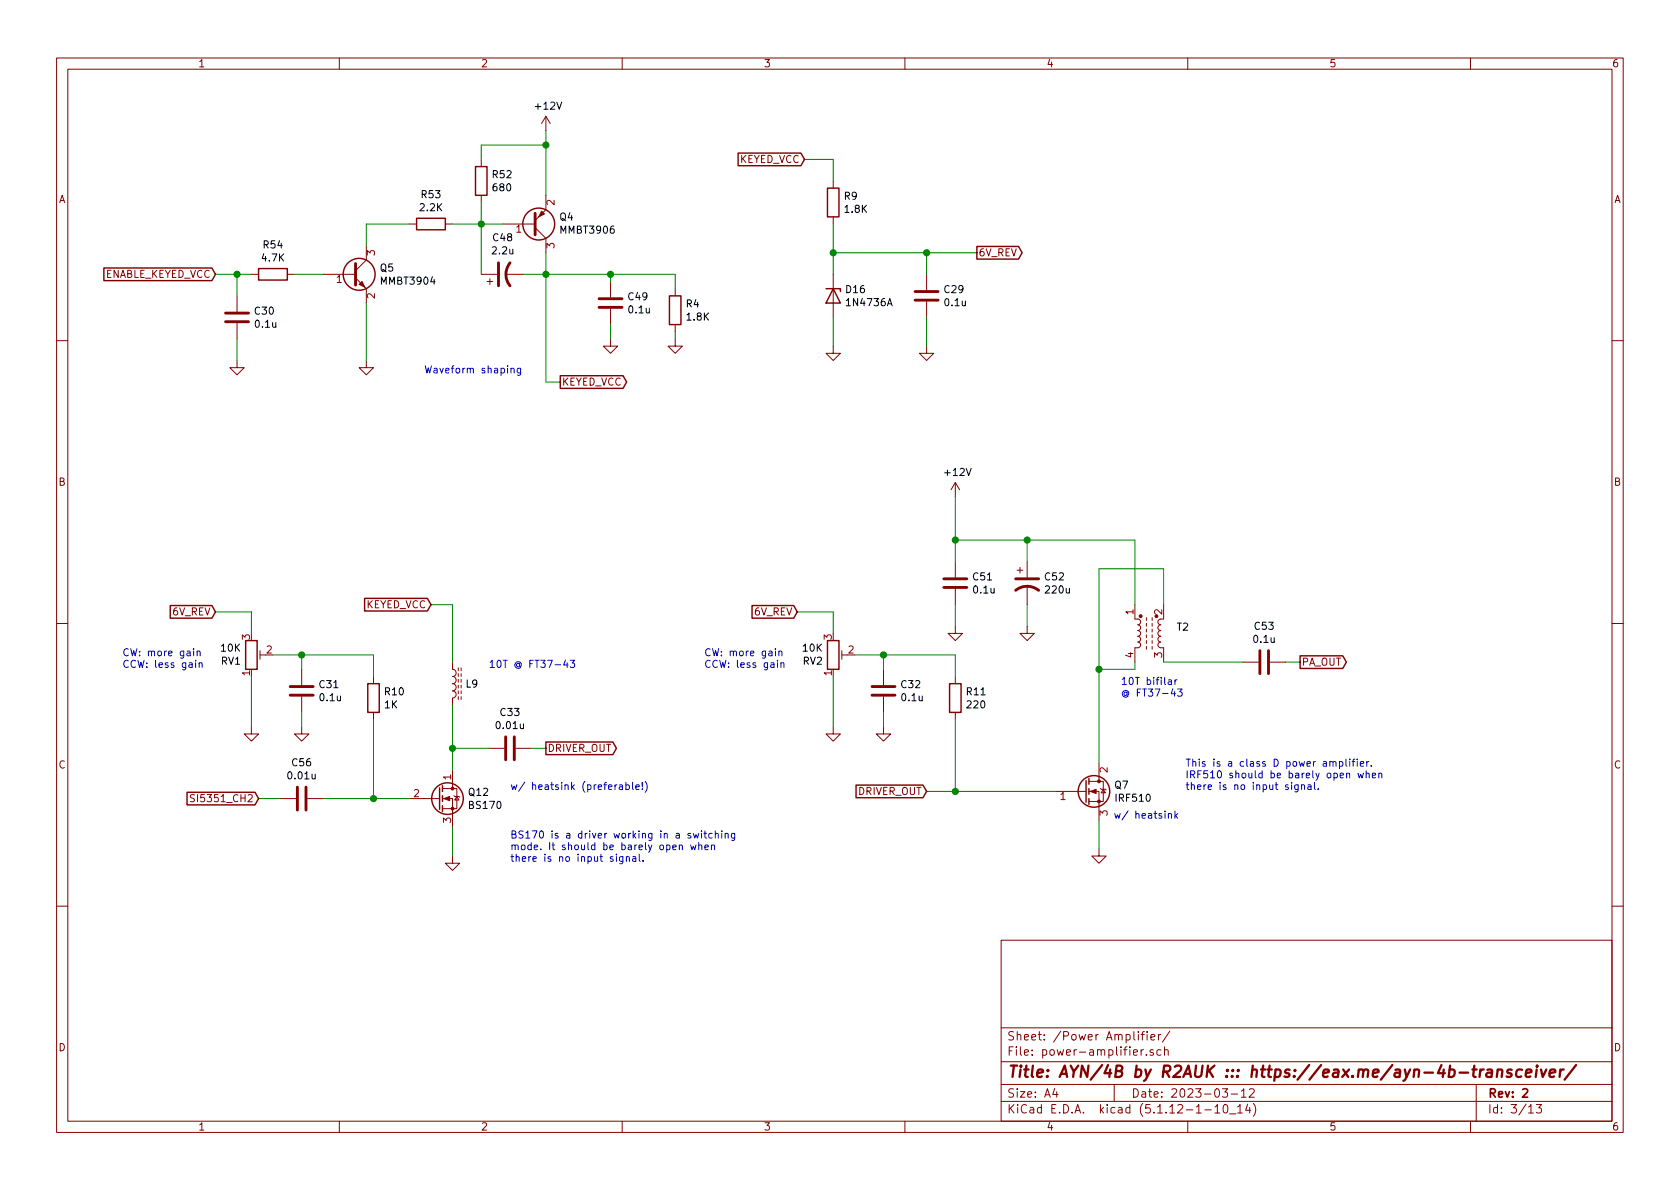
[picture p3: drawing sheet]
EESchema Schematic File Version 4
EELAYER 30 0
EELAYER END
$Descr A4 11693 8268
encoding utf-8
Sheet 3 13
Title "AYN/4B by R2AUK ::: https://eax.me/ayn-4b-transceiver/"
Date "2023-03-12"
Rev "2"
Comp ""
Comment1 ""
Comment2 ""
Comment3 ""
Comment4 ""
$EndDescr
Text GLabel 1800 5550 0    50   Input ~ 0
SI5351_CH2
Text GLabel 9050 4600 2    50   Output ~ 0
PA_OUT
$Comp
L Device:C C?
U 1 1
P 8800 4600
AR Path="/638B3032/637669BE" Ref="C?"  Part="1" 
AR Path="/63A3545E/637669BE" Ref="C?"  Part="1" 
AR Path="/63701EE5/637669BE" Ref="C53"  Part="1" 
F 0 "C53" V 8548 4600 50  0000 C CNN
F 1 "0.1u" V 8639 4600 50  0000 C CNN
F 2 "Capacitor_SMD:C_0805_2012Metric_Pad1.15x1.40mm_HandSolder" H 8838 4450 50  0001 C CNN
F 3 "~" H 8800 4600 50  0001 C CNN
	1    8800 4600
	0    1    1    0   
$EndComp
Wire Wire Line
	9050 4600 8950 4600
$Comp
L Transistor_BJT:MMBT3906 Q4
U 1 1
P 3700 1550
F 0 "Q4" H 3891 1504 50  0000 L CNN
F 1 "MMBT3906" H 3891 1595 50  0000 L CNN
F 2 "Package_TO_SOT_SMD:SOT-23" H 3900 1475 50  0001 L CIN
F 3 "https://www.fairchildsemi.com/datasheets/2N/2N3906.pdf" H 3700 1550 50  0001 L CNN
	1    3700 1550
	1    0    0    1   
$EndComp
$Comp
L Device:C C49
U 1 1
P 4250 2100
F 0 "C49" H 4365 2146 50  0000 L CNN
F 1 "0.1u" H 4365 2055 50  0000 L CNN
F 2 "Capacitor_SMD:C_0805_2012Metric_Pad1.15x1.40mm_HandSolder" H 4288 1950 50  0001 C CNN
F 3 "~" H 4250 2100 50  0001 C CNN
	1    4250 2100
	1    0    0    -1  
$EndComp
$Comp
L power:GND #PWR089
U 1 1
P 4250 2350
F 0 "#PWR089" H 4250 2100 50  0001 C CNN
F 1 "GND" H 4255 2177 50  0001 C CNN
F 2 "" H 4250 2350 50  0001 C CNN
F 3 "" H 4250 2350 50  0001 C CNN
	1    4250 2350
	1    0    0    -1  
$EndComp
Wire Wire Line
	4250 1950 4250 1900
Wire Wire Line
	4250 1900 3800 1900
Wire Wire Line
	4250 2350 4250 2250
Wire Wire Line
	3800 1350 3800 1000
Wire Wire Line
	3800 1000 3350 1000
Wire Wire Line
	3350 1000 3350 1100
Connection ~ 3800 1000
Wire Wire Line
	3800 1000 3800 900 
Wire Wire Line
	3500 1550 3350 1550
Wire Wire Line
	3350 1550 3350 1400
$Comp
L Device:CP1 C48
U 1 1
P 3500 1900
F 0 "C48" V 3752 1900 50  0000 C CNN
F 1 "2.2u" V 3661 1900 50  0000 C CNN
F 2 "Capacitor_SMD:CP_Elec_4x5.4" H 3500 1900 50  0001 C CNN
F 3 "~" H 3500 1900 50  0001 C CNN
	1    3500 1900
	0    -1   -1   0   
$EndComp
Wire Wire Line
	3350 1900 3350 1550
Connection ~ 3350 1550
Connection ~ 3800 1900
Wire Wire Line
	3800 1750 3800 1900
Wire Wire Line
	3800 1900 3650 1900
$Comp
L Device:R R53
U 1 1
P 3000 1550
F 0 "R53" V 2793 1550 50  0000 C CNN
F 1 "2.2K" V 2884 1550 50  0000 C CNN
F 2 "Resistor_SMD:R_0805_2012Metric_Pad1.15x1.40mm_HandSolder" V 2930 1550 50  0001 C CNN
F 3 "~" H 3000 1550 50  0001 C CNN
	1    3000 1550
	0    1    1    0   
$EndComp
$Comp
L Device:R R?
U 1 1
P 3350 1250
AR Path="/6376AB9B/637706ED" Ref="R?"  Part="1" 
AR Path="/638B3032/637706ED" Ref="R?"  Part="1" 
AR Path="/63A3545E/637706ED" Ref="R?"  Part="1" 
AR Path="/63701EE5/637706ED" Ref="R52"  Part="1" 
F 0 "R52" H 3420 1296 50  0000 L CNN
F 1 "680" H 3420 1205 50  0000 L CNN
F 2 "Resistor_SMD:R_0805_2012Metric_Pad1.15x1.40mm_HandSolder" V 3280 1250 50  0001 C CNN
F 3 "~" H 3350 1250 50  0001 C CNN
	1    3350 1250
	1    0    0    -1  
$EndComp
$Comp
L Device:R R54
U 1 1
P 1900 1900
F 0 "R54" V 1693 1900 50  0000 C CNN
F 1 "4.7K" V 1784 1900 50  0000 C CNN
F 2 "Resistor_SMD:R_0805_2012Metric_Pad1.15x1.40mm_HandSolder" V 1830 1900 50  0001 C CNN
F 3 "~" H 1900 1900 50  0001 C CNN
	1    1900 1900
	0    1    1    0   
$EndComp
$Comp
L power:GND #PWR088
U 1 1
P 2550 2500
F 0 "#PWR088" H 2550 2250 50  0001 C CNN
F 1 "GND" H 2555 2327 50  0001 C CNN
F 2 "" H 2550 2500 50  0001 C CNN
F 3 "" H 2550 2500 50  0001 C CNN
	1    2550 2500
	1    0    0    -1  
$EndComp
Wire Wire Line
	2550 1700 2550 1550
Wire Wire Line
	2550 1550 2850 1550
Wire Wire Line
	3150 1550 3350 1550
Wire Wire Line
	2250 1900 2050 1900
Text GLabel 1500 1900 0    50   Input ~ 0
ENABLE_KEYED_VCC
Wire Wire Line
	1500 1900 1650 1900
Text Notes 7800 4850 0    50   ~ 0
10T bifilar\n@ FT37-43
Wire Wire Line
	6650 3750 6650 3450
$Comp
L power:+12V #PWR087
U 1 1
P 3800 900
F 0 "#PWR087" H 3800 750 50  0001 C CNN
F 1 "+12V" H 3815 1073 50  0000 C CNN
F 2 "" H 3800 900 50  0001 C CNN
F 3 "" H 3800 900 50  0001 C CNN
	1    3800 900 
	1    0    0    -1  
$EndComp
$Comp
L power:+12V #PWR090
U 1 1
P 6650 3450
F 0 "#PWR090" H 6650 3300 50  0001 C CNN
F 1 "+12V" H 6665 3623 50  0000 C CNN
F 2 "" H 6650 3450 50  0001 C CNN
F 3 "" H 6650 3450 50  0001 C CNN
	1    6650 3450
	1    0    0    -1  
$EndComp
$Comp
L Device:C C51
U 1 1
P 6650 4050
F 0 "C51" H 6765 4096 50  0000 L CNN
F 1 "0.1u" H 6765 4005 50  0000 L CNN
F 2 "Capacitor_SMD:C_0805_2012Metric_Pad1.15x1.40mm_HandSolder" H 6688 3900 50  0001 C CNN
F 3 "~" H 6650 4050 50  0001 C CNN
	1    6650 4050
	1    0    0    -1  
$EndComp
$Comp
L power:GND #PWR092
U 1 1
P 6650 4350
F 0 "#PWR092" H 6650 4100 50  0001 C CNN
F 1 "GND" H 6655 4177 50  0001 C CNN
F 2 "" H 6650 4350 50  0001 C CNN
F 3 "" H 6650 4350 50  0001 C CNN
	1    6650 4350
	1    0    0    -1  
$EndComp
$Comp
L power:GND #PWR095
U 1 1
P 7650 5900
F 0 "#PWR095" H 7650 5650 50  0001 C CNN
F 1 "GND" H 7655 5727 50  0001 C CNN
F 2 "" H 7650 5900 50  0001 C CNN
F 3 "" H 7650 5900 50  0001 C CNN
	1    7650 5900
	1    0    0    -1  
$EndComp
Wire Wire Line
	7650 5900 7650 5700
Wire Wire Line
	6650 4350 6650 4200
Wire Wire Line
	6650 3900 6650 3750
Connection ~ 6650 3750
$Comp
L Device:CP1 C52
U 1 1
P 7150 4050
F 0 "C52" H 7265 4096 50  0000 L CNN
F 1 "220u" H 7265 4005 50  0000 L CNN
F 2 "Capacitor_SMD:CP_Elec_8x10.5" H 7150 4050 50  0001 C CNN
F 3 "~" H 7150 4050 50  0001 C CNN
	1    7150 4050
	1    0    0    -1  
$EndComp
$Comp
L power:GND #PWR093
U 1 1
P 7150 4350
F 0 "#PWR093" H 7150 4100 50  0001 C CNN
F 1 "GND" H 7155 4177 50  0001 C CNN
F 2 "" H 7150 4350 50  0001 C CNN
F 3 "" H 7150 4350 50  0001 C CNN
	1    7150 4350
	1    0    0    -1  
$EndComp
Wire Wire Line
	7150 4350 7150 4200
Wire Wire Line
	7150 3900 7150 3750
Wire Wire Line
	7150 3750 6650 3750
$Comp
L Transistor_BJT:MMBT3904 Q5
U 1 1
P 2450 1900
F 0 "Q5" H 2641 1946 50  0000 L CNN
F 1 "MMBT3904" H 2641 1855 50  0000 L CNN
F 2 "Package_TO_SOT_SMD:SOT-23" H 2650 1825 50  0001 L CIN
F 3 "https://www.fairchildsemi.com/datasheets/2N/2N3904.pdf" H 2450 1900 50  0001 L CNN
	1    2450 1900
	1    0    0    -1  
$EndComp
$Comp
L Device:C C?
U 1 1
P 2100 5550
AR Path="/638B3032/636F7290" Ref="C?"  Part="1" 
AR Path="/63A3545E/636F7290" Ref="C?"  Part="1" 
AR Path="/63701EE5/636F7290" Ref="C56"  Part="1" 
F 0 "C56" V 1848 5550 50  0000 C CNN
F 1 "0.01u" V 1939 5550 50  0000 C CNN
F 2 "Capacitor_SMD:C_0805_2012Metric_Pad1.15x1.40mm_HandSolder" H 2138 5400 50  0001 C CNN
F 3 "~" H 2100 5550 50  0001 C CNN
	1    2100 5550
	0    1    1    0   
$EndComp
Wire Wire Line
	1800 5550 1950 5550
$Comp
L Device:L_Core_Ferrite_Coupled_1423 T?
U 1 1
P 8000 4400
AR Path="/639CF160/63D624D2" Ref="T?"  Part="1" 
AR Path="/63701EE5/63D624D2" Ref="T2"  Part="1" 
F 0 "T2" V 7954 4212 50  0000 R CNN
F 1 "FT37-43" V 8045 4212 50  0001 R CNN
F 2 "Package_DIP:DIP-4_W7.62mm" H 8000 4400 50  0001 C CNN
F 3 "~" H 8000 4400 50  0001 C CNN
	1    8000 4400
	0    -1   1    0   
$EndComp
Wire Wire Line
	8100 4600 8650 4600
Text Notes 2950 2600 0    50   ~ 0
Waveform shaping
$Comp
L Device:R R?
U 1 1
P 4700 2150
AR Path="/6376AB9B/63D0CFC4" Ref="R?"  Part="1" 
AR Path="/638B3032/63D0CFC4" Ref="R?"  Part="1" 
AR Path="/63A3545E/63D0CFC4" Ref="R?"  Part="1" 
AR Path="/63701EE5/63D0CFC4" Ref="R4"  Part="1" 
F 0 "R4" H 4770 2196 50  0000 L CNN
F 1 "1.8K" H 4770 2105 50  0000 L CNN
F 2 "Resistor_SMD:R_0805_2012Metric_Pad1.15x1.40mm_HandSolder" V 4630 2150 50  0001 C CNN
F 3 "~" H 4700 2150 50  0001 C CNN
	1    4700 2150
	1    0    0    -1  
$EndComp
$Comp
L power:GND #PWR0165
U 1 1
P 4700 2350
F 0 "#PWR0165" H 4700 2100 50  0001 C CNN
F 1 "GND" H 4705 2177 50  0001 C CNN
F 2 "" H 4700 2350 50  0001 C CNN
F 3 "" H 4700 2350 50  0001 C CNN
	1    4700 2350
	1    0    0    -1  
$EndComp
Wire Wire Line
	4700 2350 4700 2300
Wire Wire Line
	4700 2000 4700 1900
Wire Wire Line
	4700 1900 4250 1900
Connection ~ 4250 1900
$Comp
L Device:C C30
U 1 1
P 1650 2200
F 0 "C30" H 1765 2246 50  0000 L CNN
F 1 "0.1u" H 1765 2155 50  0000 L CNN
F 2 "Capacitor_SMD:C_0805_2012Metric_Pad1.15x1.40mm_HandSolder" H 1688 2050 50  0001 C CNN
F 3 "~" H 1650 2200 50  0001 C CNN
	1    1650 2200
	1    0    0    -1  
$EndComp
$Comp
L power:GND #PWR030
U 1 1
P 1650 2500
F 0 "#PWR030" H 1650 2250 50  0001 C CNN
F 1 "GND" H 1655 2327 50  0001 C CNN
F 2 "" H 1650 2500 50  0001 C CNN
F 3 "" H 1650 2500 50  0001 C CNN
	1    1650 2500
	1    0    0    -1  
$EndComp
Wire Wire Line
	1650 2500 1650 2350
Wire Wire Line
	1650 2050 1650 1900
Connection ~ 1650 1900
Wire Wire Line
	1650 1900 1750 1900
Wire Wire Line
	2550 2100 2550 2500
Text GLabel 3900 2650 2    50   Output ~ 0
KEYED_VCC
Wire Wire Line
	3900 2650 3800 2650
Wire Wire Line
	3800 1900 3800 2650
$Comp
L Diode:1N47xxA D16
U 1 1
P 5800 2050
F 0 "D16" V 5754 2130 50  0000 L CNN
F 1 "1N4736A" V 5845 2130 50  0000 L CNN
F 2 "Diode_THT:D_DO-41_SOD81_P2.54mm_Vertical_AnodeUp" H 5800 1875 50  0001 C CNN
F 3 "" H 5800 2050 50  0001 C CNN
	1    5800 2050
	0    1    1    0   
$EndComp
$Comp
L Device:C C29
U 1 1
P 6450 2050
F 0 "C29" H 6565 2096 50  0000 L CNN
F 1 "0.1u" H 6565 2005 50  0000 L CNN
F 2 "Capacitor_SMD:C_0805_2012Metric_Pad1.15x1.40mm_HandSolder" H 6488 1900 50  0001 C CNN
F 3 "~" H 6450 2050 50  0001 C CNN
	1    6450 2050
	1    0    0    -1  
$EndComp
$Comp
L power:GND #PWR028
U 1 1
P 5800 2400
F 0 "#PWR028" H 5800 2150 50  0001 C CNN
F 1 "GND" H 5805 2227 50  0001 C CNN
F 2 "" H 5800 2400 50  0001 C CNN
F 3 "" H 5800 2400 50  0001 C CNN
	1    5800 2400
	1    0    0    -1  
$EndComp
$Comp
L power:GND #PWR029
U 1 1
P 6450 2400
F 0 "#PWR029" H 6450 2150 50  0001 C CNN
F 1 "GND" H 6455 2227 50  0001 C CNN
F 2 "" H 6450 2400 50  0001 C CNN
F 3 "" H 6450 2400 50  0001 C CNN
	1    6450 2400
	1    0    0    -1  
$EndComp
$Comp
L Device:R R?
U 1 1
P 5800 1400
AR Path="/6376AB9B/63F9C9DC" Ref="R?"  Part="1" 
AR Path="/638B3032/63F9C9DC" Ref="R?"  Part="1" 
AR Path="/63A3545E/63F9C9DC" Ref="R?"  Part="1" 
AR Path="/63701EE5/63F9C9DC" Ref="R9"  Part="1" 
F 0 "R9" H 5870 1446 50  0000 L CNN
F 1 "1.8K" H 5870 1355 50  0000 L CNN
F 2 "Resistor_SMD:R_0805_2012Metric_Pad1.15x1.40mm_HandSolder" V 5730 1400 50  0001 C CNN
F 3 "~" H 5800 1400 50  0001 C CNN
	1    5800 1400
	1    0    0    -1  
$EndComp
Text GLabel 5600 1100 0    50   Input ~ 0
KEYED_VCC
Text GLabel 6800 1750 2    50   Output ~ 0
6V_REV
Wire Wire Line
	6800 1750 6450 1750
Wire Wire Line
	5800 1750 5800 1900
Wire Wire Line
	5800 2200 5800 2400
Wire Wire Line
	5800 1750 5800 1550
Connection ~ 5800 1750
Wire Wire Line
	5600 1100 5800 1100
Wire Wire Line
	5800 1100 5800 1250
Wire Wire Line
	6450 1750 6450 1900
Connection ~ 6450 1750
Wire Wire Line
	6450 1750 5800 1750
Wire Wire Line
	6450 2200 6450 2400
Text GLabel 1500 4250 0    50   Input ~ 0
6V_REV
$Comp
L Device:R_POT_TRIM RV?
U 1 1
P 1750 4550
AR Path="/6376AB9B/63FA511A" Ref="RV?"  Part="1" 
AR Path="/63A3545E/63FA511A" Ref="RV?"  Part="1" 
AR Path="/63701EE5/63FA511A" Ref="RV1"  Part="1" 
F 0 "RV1" H 1681 4596 50  0000 R CNN
F 1 "10K" H 1681 4505 50  0000 R CNN
F 2 "Potentiometer_THT:Potentiometer_Bourns_3296W_Vertical" H 1750 4550 50  0001 C CNN
F 3 "~" H 1750 4550 50  0001 C CNN
	1    1750 4550
	1    0    0    1   
$EndComp
$Comp
L Device:C C31
U 1 1
P 2100 4800
F 0 "C31" H 2215 4846 50  0000 L CNN
F 1 "0.1u" H 2215 4755 50  0000 L CNN
F 2 "Capacitor_SMD:C_0805_2012Metric_Pad1.15x1.40mm_HandSolder" H 2138 4650 50  0001 C CNN
F 3 "~" H 2100 4800 50  0001 C CNN
	1    2100 4800
	1    0    0    -1  
$EndComp
$Comp
L power:GND #PWR032
U 1 1
P 2100 5050
F 0 "#PWR032" H 2100 4800 50  0001 C CNN
F 1 "GND" H 2105 4877 50  0001 C CNN
F 2 "" H 2100 5050 50  0001 C CNN
F 3 "" H 2100 5050 50  0001 C CNN
	1    2100 5050
	1    0    0    -1  
$EndComp
$Comp
L power:GND #PWR031
U 1 1
P 1750 5050
F 0 "#PWR031" H 1750 4800 50  0001 C CNN
F 1 "GND" H 1755 4877 50  0001 C CNN
F 2 "" H 1750 5050 50  0001 C CNN
F 3 "" H 1750 5050 50  0001 C CNN
	1    1750 5050
	1    0    0    -1  
$EndComp
Wire Wire Line
	1750 4400 1750 4250
Wire Wire Line
	1750 4250 1500 4250
Wire Wire Line
	1750 4700 1750 5050
Wire Wire Line
	2100 5050 2100 4950
Wire Wire Line
	2100 4650 2100 4550
Wire Wire Line
	2100 4550 1900 4550
$Comp
L Device:R R?
U 1 1
P 2600 4850
AR Path="/6376AB9B/63FAB84D" Ref="R?"  Part="1" 
AR Path="/638B3032/63FAB84D" Ref="R?"  Part="1" 
AR Path="/63A3545E/63FAB84D" Ref="R?"  Part="1" 
AR Path="/63701EE5/63FAB84D" Ref="R10"  Part="1" 
F 0 "R10" H 2670 4896 50  0000 L CNN
F 1 "1K" H 2670 4805 50  0000 L CNN
F 2 "Resistor_SMD:R_0805_2012Metric_Pad1.15x1.40mm_HandSolder" V 2530 4850 50  0001 C CNN
F 3 "~" H 2600 4850 50  0001 C CNN
	1    2600 4850
	1    0    0    -1  
$EndComp
Wire Wire Line
	2250 5550 2600 5550
Wire Wire Line
	2600 5550 2600 5000
Wire Wire Line
	2600 4700 2600 4550
Wire Wire Line
	2600 4550 2100 4550
Connection ~ 2100 4550
$Comp
L Transistor_FET:BS170 Q12
U 1 1
P 3050 5550
F 0 "Q12" H 3254 5596 50  0000 L CNN
F 1 "BS170" H 3254 5505 50  0000 L CNN
F 2 "Package_TO_SOT_THT:TO-92_HandSolder" H 3250 5475 50  0001 L CIN
F 3 "http://www.fairchildsemi.com/ds/BS/BS170.pdf" H 3050 5550 50  0001 L CNN
	1    3050 5550
	1    0    0    -1  
$EndComp
$Comp
L Device:C C?
U 1 1
P 3550 5200
AR Path="/638B3032/63FB2508" Ref="C?"  Part="1" 
AR Path="/63A3545E/63FB2508" Ref="C?"  Part="1" 
AR Path="/63701EE5/63FB2508" Ref="C33"  Part="1" 
F 0 "C33" V 3298 5200 50  0000 C CNN
F 1 "0.01u" V 3389 5200 50  0000 C CNN
F 2 "Capacitor_SMD:C_0805_2012Metric_Pad1.15x1.40mm_HandSolder" H 3588 5050 50  0001 C CNN
F 3 "~" H 3550 5200 50  0001 C CNN
	1    3550 5200
	0    1    1    0   
$EndComp
$Comp
L power:GND #PWR035
U 1 1
P 3150 5950
F 0 "#PWR035" H 3150 5700 50  0001 C CNN
F 1 "GND" H 3155 5777 50  0001 C CNN
F 2 "" H 3150 5950 50  0001 C CNN
F 3 "" H 3150 5950 50  0001 C CNN
	1    3150 5950
	1    0    0    -1  
$EndComp
Wire Wire Line
	2600 5550 2850 5550
Connection ~ 2600 5550
Wire Wire Line
	3150 5950 3150 5750
Wire Wire Line
	3150 5350 3150 5200
Wire Wire Line
	3150 5200 3400 5200
Text GLabel 3800 5200 2    50   Output ~ 0
DRIVER_OUT
Wire Wire Line
	3800 5200 3700 5200
$Comp
L Device:L_Core_Ferrite L?
U 1 1
P 3150 4750
AR Path="/63DD0977/63FBE202" Ref="L?"  Part="1" 
AR Path="/63701EE5/63FBE202" Ref="L9"  Part="1" 
F 0 "L9" H 3238 4750 50  0000 L CNN
F 1 "FT37-43" V 3284 4750 50  0001 C CNN
F 2 "My_Library:Toroid_T37_Vertical_THD_L7.0mm_W6.5mm_P5.00mm" H 3150 4750 50  0001 C CNN
F 3 "~" H 3150 4750 50  0001 C CNN
	1    3150 4750
	1    0    0    -1  
$EndComp
Text Notes 3400 4650 0    50   ~ 0
10T @ FT37-43
Text GLabel 3000 4200 0    50   Input ~ 0
KEYED_VCC
Wire Wire Line
	3000 4200 3150 4200
Wire Wire Line
	3150 4200 3150 4600
Wire Wire Line
	3150 4900 3150 5200
Connection ~ 3150 5200
Text GLabel 5550 4250 0    50   Input ~ 0
6V_REV
$Comp
L Device:R_POT_TRIM RV?
U 1 1
P 5800 4550
AR Path="/6376AB9B/63FCD4D5" Ref="RV?"  Part="1" 
AR Path="/63A3545E/63FCD4D5" Ref="RV?"  Part="1" 
AR Path="/63701EE5/63FCD4D5" Ref="RV2"  Part="1" 
F 0 "RV2" H 5731 4596 50  0000 R CNN
F 1 "10K" H 5731 4505 50  0000 R CNN
F 2 "Potentiometer_THT:Potentiometer_Bourns_3296W_Vertical" H 5800 4550 50  0001 C CNN
F 3 "~" H 5800 4550 50  0001 C CNN
	1    5800 4550
	1    0    0    1   
$EndComp
$Comp
L Device:C C32
U 1 1
P 6150 4800
F 0 "C32" H 6265 4846 50  0000 L CNN
F 1 "0.1u" H 6265 4755 50  0000 L CNN
F 2 "Capacitor_SMD:C_0805_2012Metric_Pad1.15x1.40mm_HandSolder" H 6188 4650 50  0001 C CNN
F 3 "~" H 6150 4800 50  0001 C CNN
	1    6150 4800
	1    0    0    -1  
$EndComp
$Comp
L power:GND #PWR034
U 1 1
P 6150 5050
F 0 "#PWR034" H 6150 4800 50  0001 C CNN
F 1 "GND" H 6155 4877 50  0001 C CNN
F 2 "" H 6150 5050 50  0001 C CNN
F 3 "" H 6150 5050 50  0001 C CNN
	1    6150 5050
	1    0    0    -1  
$EndComp
$Comp
L power:GND #PWR033
U 1 1
P 5800 5050
F 0 "#PWR033" H 5800 4800 50  0001 C CNN
F 1 "GND" H 5805 4877 50  0001 C CNN
F 2 "" H 5800 5050 50  0001 C CNN
F 3 "" H 5800 5050 50  0001 C CNN
	1    5800 5050
	1    0    0    -1  
$EndComp
Wire Wire Line
	5800 4400 5800 4250
Wire Wire Line
	5800 4250 5550 4250
Wire Wire Line
	5800 4700 5800 5050
Wire Wire Line
	6150 5050 6150 4950
Wire Wire Line
	6150 4650 6150 4550
Wire Wire Line
	6150 4550 5950 4550
$Comp
L Device:R R?
U 1 1
P 6650 4850
AR Path="/6376AB9B/63FCD503" Ref="R?"  Part="1" 
AR Path="/638B3032/63FCD503" Ref="R?"  Part="1" 
AR Path="/63A3545E/63FCD503" Ref="R?"  Part="1" 
AR Path="/63701EE5/63FCD503" Ref="R11"  Part="1" 
F 0 "R11" H 6720 4896 50  0000 L CNN
F 1 "220" H 6720 4805 50  0000 L CNN
F 2 "Resistor_SMD:R_0805_2012Metric_Pad1.15x1.40mm_HandSolder" V 6580 4850 50  0001 C CNN
F 3 "~" H 6650 4850 50  0001 C CNN
	1    6650 4850
	1    0    0    -1  
$EndComp
Wire Wire Line
	6650 4700 6650 4550
Wire Wire Line
	6650 4550 6150 4550
Connection ~ 6150 4550
$Comp
L Device:Q_NMOS_GDS Q7
U 1 1
P 7550 5500
F 0 "Q7" H 7754 5546 50  0000 L CNN
F 1 "IRF510" H 7754 5455 50  0000 L CNN
F 2 "Package_TO_SOT_THT:TO-220-3_Vertical" H 7750 5600 50  0001 C CNN
F 3 "~" H 7550 5500 50  0001 C CNN
	1    7550 5500
	1    0    0    -1  
$EndComp
Text Notes 7750 5700 0    50   ~ 0
w/ heatsink
Wire Wire Line
	6650 5000 6650 5500
Text GLabel 6450 5500 0    50   Input ~ 0
DRIVER_OUT
Wire Wire Line
	6450 5500 6650 5500
Connection ~ 6650 5500
Wire Wire Line
	7150 3750 7900 3750
Wire Wire Line
	7900 3750 7900 4200
Connection ~ 7150 3750
Wire Wire Line
	7900 4600 7900 4650
Wire Wire Line
	7900 4650 7650 4650
Wire Wire Line
	7650 4650 7650 5300
Wire Wire Line
	7650 4650 7650 3950
Wire Wire Line
	7650 3950 8100 3950
Connection ~ 7650 4650
Wire Wire Line
	8100 4200 8100 3950
Wire Wire Line
	6650 5500 7350 5500
Text Notes 850  4650 0    50   ~ 0
CW: more gain\nCCW: less gain
Text Notes 4900 4650 0    50   ~ 0
CW: more gain\nCCW: less gain
Text Notes 3550 6000 0    50   ~ 0
BS170 is a driver working in a switching\nmode. It should be barely open when\nthere is no input signal.
Text Notes 8250 5500 0    50   ~ 0
This is a class D power amplifier.\nIRF510 should be barely open when\nthere is no input signal.
Text Notes 3550 5500 0    50   ~ 0
w/ heatsink (preferable!)
$EndSCHEMATC
